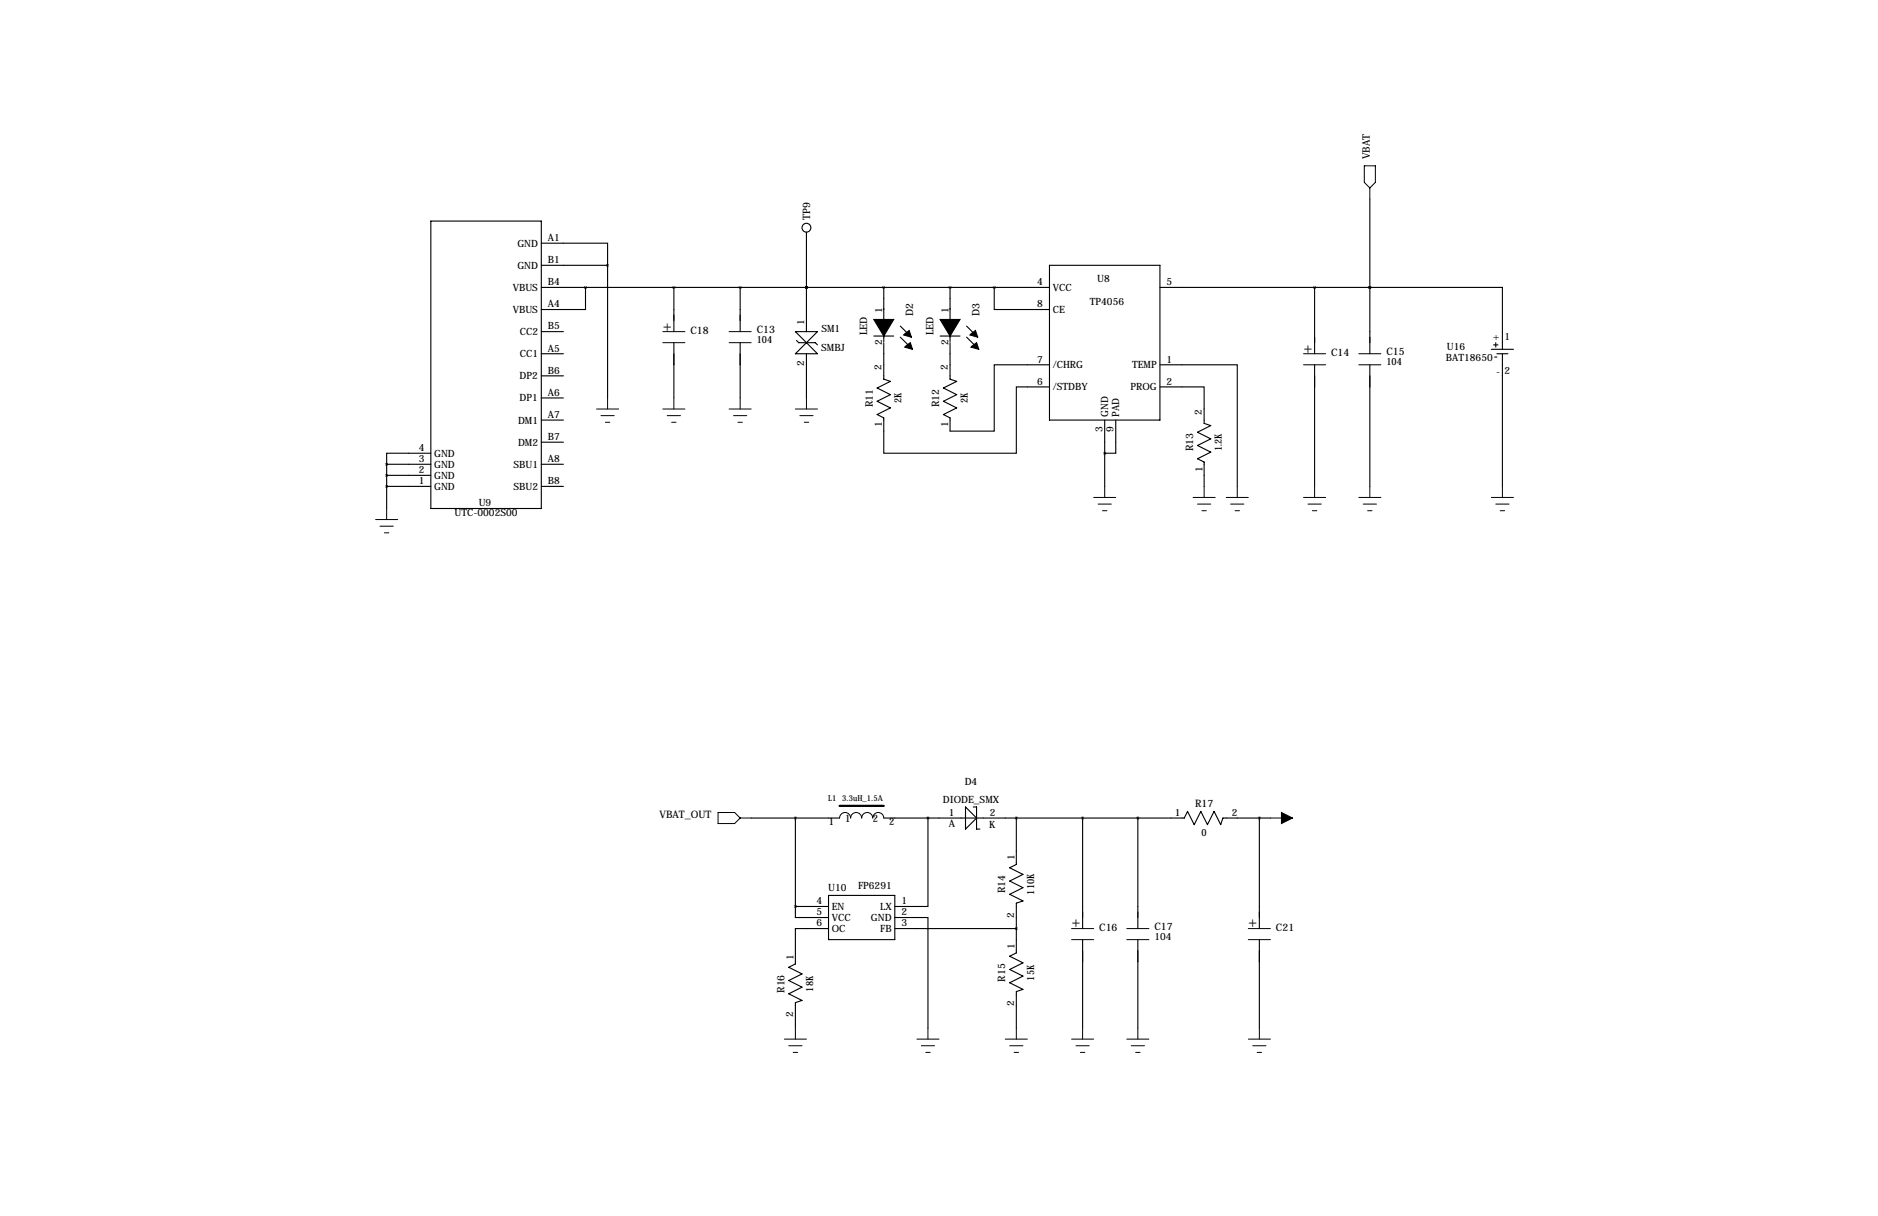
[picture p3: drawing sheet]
<svg xmlns="http://www.w3.org/2000/svg" width="432mm" height="279mm" viewBox="0 0 432 279" stroke-linecap="round" stroke-linejoin="round" font-family="sans-serif">
<g fill="none" stroke="#000" stroke-width=".25">
<path d="M99.1 50.8h25.4v66h-25.4zM124.5 55.9h15.2v5.1M185.4 53.3v22.9M315 45.7v35.6M124.5 61h15.2M124.5 66h116.8M124.5 76.2h5M134.6 66v5.1h-10.1M139.7 61v30.4M154.9 66v10.2M154.9 78.7v12.7M170.2 66v10.2"/>
<path d="M170.2 78.7v12.7M182.9 76.2h5.1l-5.1 5.1h5.1zM183.1 78.2l.5 .5h3.9l.5 .5M185.4 66h.1M200.9 77.2h4.6M203.2 78.7v8.4l1.5 .5-3 1.6 3 1.5-3 1.5 3 1.5-3 1.5 1.5 .8v8.1h30.5v-15.2h7.6M203.2 66v12.5M207 74.9l2.5 2.6M207 77.5l2.5 2.5M216.2 77.2h4.5M218.4 78.7v8.4l1.6 .5-3.1 1.6 3.1 1.5-3.1 1.5 3.1 1.5-3.1 1.5 1.5 .8v3.1h10.2v-15.3h12.7M218.4 66v12.5"/>
<path d="M222.2 74.9l2.6 2.6M222.2 77.5l2.6 2.5M228.6 66v5.1h12.7M241.3 61h25.4v35.5h-25.4zM266.7 66h48.3M302.3 66v15.3M315 66h.1M315 66h30.4v14.3M343.4 79.2h1M343.9 78.7v1.1M124.5 96.5h5M124.5 81.3h5"/>
<path d="M124.5 91.4h5M124.5 86.4h5M185.4 81.3v10.1M254 96.5v15.3M256.5 96.5v7.6h-2.5M266.7 88.9h10.2v8.4l1.5 .5-3.1 1.5 3.1 1.5-3.1 1.6 3.1 1.5-3.1 1.5 1.6 .8v5.6M266.7 83.8h17.8v28M302.3 83.8v28M315 83.8v28M342.9 80.3h5.1M343.7 82h.5M344.2 81.3h2.5"/>
<path d="M345.4 81.3v30.5M88.9 111.8h10.2M88.9 109.2h10.2M88.9 106.7h10.2M88.9 106.7v10.1M99.1 104.1h-10.2v2.6M124.5 111.8h5M124.5 106.7h5M124.5 101.6h5M172.7 188h20.3M182.9 188v20.3M203.2 188h69.1l.7-1.6 1.6 3.1 1.5-3.1 1.5 3.1 1.5-3.1 1.6 3.1 .5-1.5h10.9"/>
<path d="M213.4 188v20.3h-7.7M222 185.4l2.5 2.6-2.5 2.5zM223.8 185.4h.7v5.1h.8M233.7 188v10.6l-1.5 .8 3 1.5-3 1.5 3 1.6-3 1.5 3 1.5-1.5 .5v11.4l-1.5 .8 3 1.5-3 1.6 3 1.5-3 1.5 3 1.5-1.5 .5v8.4M248.9 188v25.4M261.6 188v25.4M289.6 188v25.4M182.9 208.3v2.5h7.6M182.9 208.3h7.6M190.5 213.4h-7.6v8.1l-1.5 .7 3 1.6-3 1.5 3 1.5-3 1.5 3 1.6-1.5 .5v5.8M190.5 205.7h15.2v10.2h-15.2zM205.7 210.8h7.7v25.4"/>
<path d="M205.7 213.4h28M248.9 215.9v20.3M261.6 215.9v20.3M289.6 215.9v20.3"/>
<circle cx="185.4" cy="52.3" r="1.02"/>
</g>
<g fill="none" stroke="#000" stroke-width=".23">
<path d="M313.7 38.1h2.5v3.8l-1.2 1.3-1.3-1.3zM315 43.2v2.5M152.4 76.2h5.1M152.4 78.7h5.1M167.6 76.2h5.1M167.6 78.7h5.1M137.2 94h5M138.2 95.5h3M139.2 97h1M139.7 91.4v2.6M152.4 94h5.1M153.4 95.5h3.1"/>
<path d="M154.4 97h1M154.9 91.4v2.6M167.6 94h5.1M168.7 95.5h3M169.7 97h1M170.2 91.4v2.6M182.9 94h5.1M183.9 95.5h3M184.9 97h1M185.4 91.4v2.6M299.7 81.3h5.1M299.7 83.8h5.1"/>
<path d="M312.4 81.3h5.1M312.4 83.8h5.1M86.4 119.4h5M88.9 116.8v2.6M251.5 114.3h5M252.5 115.8h3M253.5 117.3h1M254 111.8v2.5M274.3 114.3h5.1M275.3 115.8h3.1M276.4 117.3h1M276.9 111.8v2.5"/>
<path d="M281.9 114.3h5.1M283 115.8h3M284 117.3h1M284.5 111.8v2.5M299.7 114.3h5.1M300.7 115.8h3.1M301.8 117.3h1M302.3 111.8v2.5M312.4 114.3h5.1M313.4 115.8h3.1M314.5 117.3h1M315 111.8v2.5"/>
<path d="M342.9 114.3h5.1M343.9 115.8h3.1M344.9 117.3h1M345.4 111.8v2.5M87.4 120.9h3M88.4 122.4h1M165.1 186.7h3.8l1.3 1.3-1.3 1.2h-3.8zM170.2 188h2.5M193 188a1.27 1.27 0 0 1 1.3-1.3 1.27 1.27 0 0 1 1.3 1.3 1.27 1.27 0 0 1 1.3-1.3 1.27 1.27 0 0 1 1.2 1.3 1.27 1.27 0 0 1 1.3-1.3 1.27 1.27 0 0 1 1.3 1.3 1.27 1.27 0 0 1 1.2-1.3 1.27 1.27 0 0 1 1.3 1.3M292.1 188h5.1M246.4 213.4h5.1M246.4 215.9h5.1"/>
<path d="M259.1 213.4h5.1M259.1 215.9h5.1M287 213.4h5.1M287 215.9h5.1M180.3 238.8h5.1M182.9 236.2v2.6M210.8 238.8h5.1M213.4 236.2v2.6M231.1 238.8h5.1M233.7 236.2v2.6M246.4 238.8h5.1M248.9 236.2v2.6"/>
<path d="M259.1 238.8h5.1M261.6 236.2v2.6M287 238.8h5.1M289.6 236.2v2.6M181.4 240.3h3M182.4 241.8h1M211.8 240.3h3.1M212.9 241.8h1M232.2 240.3h3M233.2 241.8h1M247.4 240.3h3M248.4 241.8h1"/>
<path d="M260.1 240.3h3M261.1 241.8h1M288 240.3h3.1M289.1 241.8h1"/>
</g>
<path d="M193 185.2h10.2" fill="none" stroke="#000" stroke-width=".51"/>
<path d="M200.9 73.4h2.3v3.8zM203.2 73.4h2.3l-2.3 3.8zM207.8 77l1.2-1.1 .5 1.6zM216.2 73.4h2.2v3.8zM218.4 73.4h2.3l-2.3 3.8zM223 77l1.3-1.1 .5 1.6zM208 79.8l1.3-1.1 .5 1.6zM223.5 79.5l1-.8 .5 1.6-1.7-.5z" fill="#000" stroke="#000" stroke-width=".25"/>
<path d="M294.6 186.7l2.6 1.3-2.6 1.2z" fill="#000" stroke="#000" stroke-width=".23"/>
<path d="M218.4 66a.05 .05 0 0 0 .1 0 .05 .05 0 0 0-.1 0zM302.2 66a.05 .05 0 0 0 .1 0 .05 .05 0 0 0-.1 0zM314.9 66a.05 .05 0 0 0 .1 0 .05 .05 0 0 0-.1 0zM213.3 188a.05 .05 0 0 0 .1 0 .05 .05 0 0 0-.1 0zM154.9 66a.05 .05 0 0 0 .1 0 .05 .05 0 0 0-.1 0zM314.9 66a.05 .05 0 0 0 .1 0 .05 .05 0 0 0-.1 0zM289.5 188a.05 .05 0 0 0 .1 0 .05 .05 0 0 0-.1 0z" fill="#000" stroke="#000" stroke-width=".63"/>
<g font-size="3.6">
<text x="152.4" y="75.9">+</text>
<text x="299.7" y="81">+</text>
<text x="246.4" y="213.1">+</text>
<text x="287" y="213.1">+</text>
</g>
<g font-size="2.4">
<text x="315" y="36.6" transform="rotate(-90 315 36.6)">VBAT</text>
<text x="186.3" y="50.6" transform="rotate(-90 186.3 50.6)">TP9</text>
<text x="158.7" y="76.7">C18</text>
<text x="174" y="76.5">C13</text>
<text x="199.4" y="77" transform="rotate(-90 199.4 77)">LED</text>
<text x="209.9" y="72.6" transform="rotate(-90 209.9 72.6)">D2</text>
<text x="214.6" y="77" transform="rotate(-90 214.6 77)">LED</text>
<text x="225.2" y="72.6" transform="rotate(-90 225.2 72.6)">D3</text>
<text x="306.1" y="81.8">C14</text>
<text x="318.8" y="81.5">C15</text>
<text x="200.7" y="93.5" transform="rotate(-90 200.7 93.5)">R11</text>
<text x="215.9" y="93.5" transform="rotate(-90 215.9 93.5)">R12</text>
<text x="274.3" y="103.7" transform="rotate(-90 274.3 103.7)">R13</text>
<text x="274.8" y="185.4">R17</text>
<text x="151.6" y="188">VBAT_OUT</text>
<text x="190.6" y="189.6">1</text>
<text x="194.3" y="188.8">1</text>
<text x="200.7" y="188.8">2</text>
<text x="204.5" y="189.6">2</text>
<text x="231.1" y="205.3" transform="rotate(-90 231.1 205.3)">R14</text>
<text x="252.7" y="213.9">C16</text>
<text x="265.4" y="213.6">C17</text>
<text x="293.4" y="213.9">C21</text>
<text x="231.1" y="225.6" transform="rotate(-90 231.1 225.6)">R15</text>
<text x="180.3" y="228.1" transform="rotate(-90 180.3 228.1)">R16</text>
</g>
<g font-size="2.3">
<text x="119" y="56.7">GND</text>
<text x="126" y="55.4">A1</text>
<text x="119" y="61.8">GND</text>
<text x="126" y="60.5">B1</text>
<text x="126" y="65.5">B4</text>
<text x="238.5" y="65.5">4</text>
<text x="252.3" y="64.8">U8</text>
<text x="268.2" y="65.5">5</text>
<text x="117.9" y="66.8">VBUS</text>
<text x="117.9" y="71.9">VBUS</text>
<text x="126" y="70.6">A4</text>
<text x="202.8" y="71.9" transform="rotate(-90 202.8 71.9)">1</text>
<text x="218.1" y="71.9" transform="rotate(-90 218.1 71.9)">1</text>
<text x="238.5" y="70.6">8</text>
<text x="242.1" y="66.8">VCC</text>
<text x="242.1" y="71.9">CE</text>
<text x="250.6" y="70.2">TP4056</text>
<text x="119.5" y="77">CC2</text>
<text x="126" y="75.7">B5</text>
<text x="184.9" y="74.7" transform="rotate(-90 184.9 74.7)">1</text>
<text x="188.8" y="76.2">SM1</text>
<text x="119.5" y="82.1">CC1</text>
<text x="126" y="80.8">A5</text>
<text x="174" y="78.7">104</text>
<text x="188.8" y="80.6">SMBJ</text>
<text x="202.8" y="79.2" transform="rotate(-90 202.8 79.2)">2</text>
<text x="218.1" y="79.2" transform="rotate(-90 218.1 79.2)">2</text>
<text x="238.5" y="83.3">7</text>
<text x="268.2" y="83.3">1</text>
<text x="318.8" y="83.8">104</text>
<text x="332.4" y="82.9">BAT18650</text>
<text x="332.7" y="80.5">U16</text>
<text x="343.3" y="78">+</text>
<text x="345.9" y="78.2">1</text>
<text x="119.5" y="87.2">DP2</text>
<text x="126" y="85.9">B6</text>
<text x="184.9" y="84.1" transform="rotate(-90 184.9 84.1)">2</text>
<text x="202.7" y="85.1" transform="rotate(-90 202.7 85.1)">2</text>
<text x="217.9" y="85.1" transform="rotate(-90 217.9 85.1)">2</text>
<text x="238.5" y="88.4">6</text>
<text x="242.1" y="89.7">/STDBY</text>
<text x="242.1" y="84.6">/CHRG</text>
<text x="259.9" y="89.7">PROG</text>
<text x="260.3" y="84.6">TEMP</text>
<text x="268.2" y="88.4">2</text>
<text x="344" y="86.2">-</text>
<text x="345.9" y="85.9">2</text>
<text x="119.5" y="92.2">DP1</text>
<text x="126" y="90.9">A6</text>
<text x="207.3" y="92.6" transform="rotate(-90 207.3 92.6)">2K</text>
<text x="222.5" y="92.6" transform="rotate(-90 222.5 92.6)">2K</text>
<text x="254.8" y="95.8" transform="rotate(-90 254.8 95.8)">GND</text>
<text x="257.3" y="95.8" transform="rotate(-90 257.3 95.8)">PAD</text>
<text x="276.4" y="95.2" transform="rotate(-90 276.4 95.2)">2</text>
<text x="119.1" y="97.3">DM1</text>
<text x="126" y="101.1">B7</text>
<text x="126" y="96">A7</text>
<text x="202.8" y="98.2" transform="rotate(-90 202.8 98.2)">1</text>
<text x="218" y="98.2" transform="rotate(-90 218 98.2)">1</text>
<text x="253.5" y="99.3" transform="rotate(-90 253.5 99.3)">3</text>
<text x="256" y="99.3" transform="rotate(-90 256 99.3)">9</text>
<text x="96.3" y="106.2">3</text>
<text x="96.3" y="103.6">4</text>
<text x="99.8" y="107.5">GND</text>
<text x="99.8" y="104.9">GND</text>
<text x="118.1" y="107.5">SBU1</text>
<text x="119.1" y="102.4">DM2</text>
<text x="126" y="106.2">A8</text>
<text x="280.9" y="103.6" transform="rotate(-90 280.9 103.6)">1.2K</text>
<text x="96.3" y="111.3">1</text>
<text x="96.3" y="108.7">2</text>
<text x="99.8" y="112.6">GND</text>
<text x="99.8" y="110">GND</text>
<text x="118.1" y="112.6">SBU2</text>
<text x="126" y="111.3">B8</text>
<text x="276.5" y="108.4" transform="rotate(-90 276.5 108.4)">1</text>
<text x="104.5" y="118.5">UTC-0002S00</text>
<text x="110.1" y="116.3">U9</text>
<text x="216.8" y="184.5">DIODE_SMX</text>
<text x="221.8" y="180.3">D4</text>
<text x="218.2" y="187.5">1</text>
<text x="218.2" y="190">A</text>
<text x="227.4" y="190.3">K</text>
<text x="227.6" y="187.5">2</text>
<text x="270.1" y="187.6">1</text>
<text x="283.2" y="187.5">2</text>
<text x="233.3" y="197.7" transform="rotate(-90 233.3 197.7)">1</text>
<text x="276.3" y="192">0</text>
<text x="187.7" y="207.8">4</text>
<text x="190.4" y="204.7">U10</text>
<text x="191.3" y="209.1">EN</text>
<text x="197.3" y="204.3">FP6291</text>
<text x="202.4" y="209.1">LX</text>
<text x="207.3" y="207.8">1</text>
<text x="237.8" y="205.6" transform="rotate(-90 237.8 205.6)">110K</text>
<text x="187.7" y="210.3">5</text>
<text x="187.7" y="212.9">6</text>
<text x="191.3" y="211.6">VCC</text>
<text x="191.3" y="214.2">OC</text>
<text x="200.3" y="211.6">GND</text>
<text x="202.4" y="214.2">FB</text>
<text x="207.3" y="210.3">2</text>
<text x="207.3" y="212.9">3</text>
<text x="233.2" y="210.8" transform="rotate(-90 233.2 210.8)">2</text>
<text x="265.4" y="216">104</text>
<text x="182.5" y="220.6" transform="rotate(-90 182.5 220.6)">1</text>
<text x="233.3" y="218" transform="rotate(-90 233.3 218)">1</text>
<text x="187" y="227.8" transform="rotate(-90 187 227.8)">18K</text>
<text x="237.8" y="225.3" transform="rotate(-90 237.8 225.3)">15K</text>
<text x="182.4" y="233.7" transform="rotate(-90 182.4 233.7)">2</text>
<text x="233.2" y="231.1" transform="rotate(-90 233.2 231.1)">2</text>
</g>
<g font-size="1.9">
<text x="190.4" y="184">L1</text>
<text x="193.6" y="184">3.3uH_1.5A</text>
</g>
</svg>
